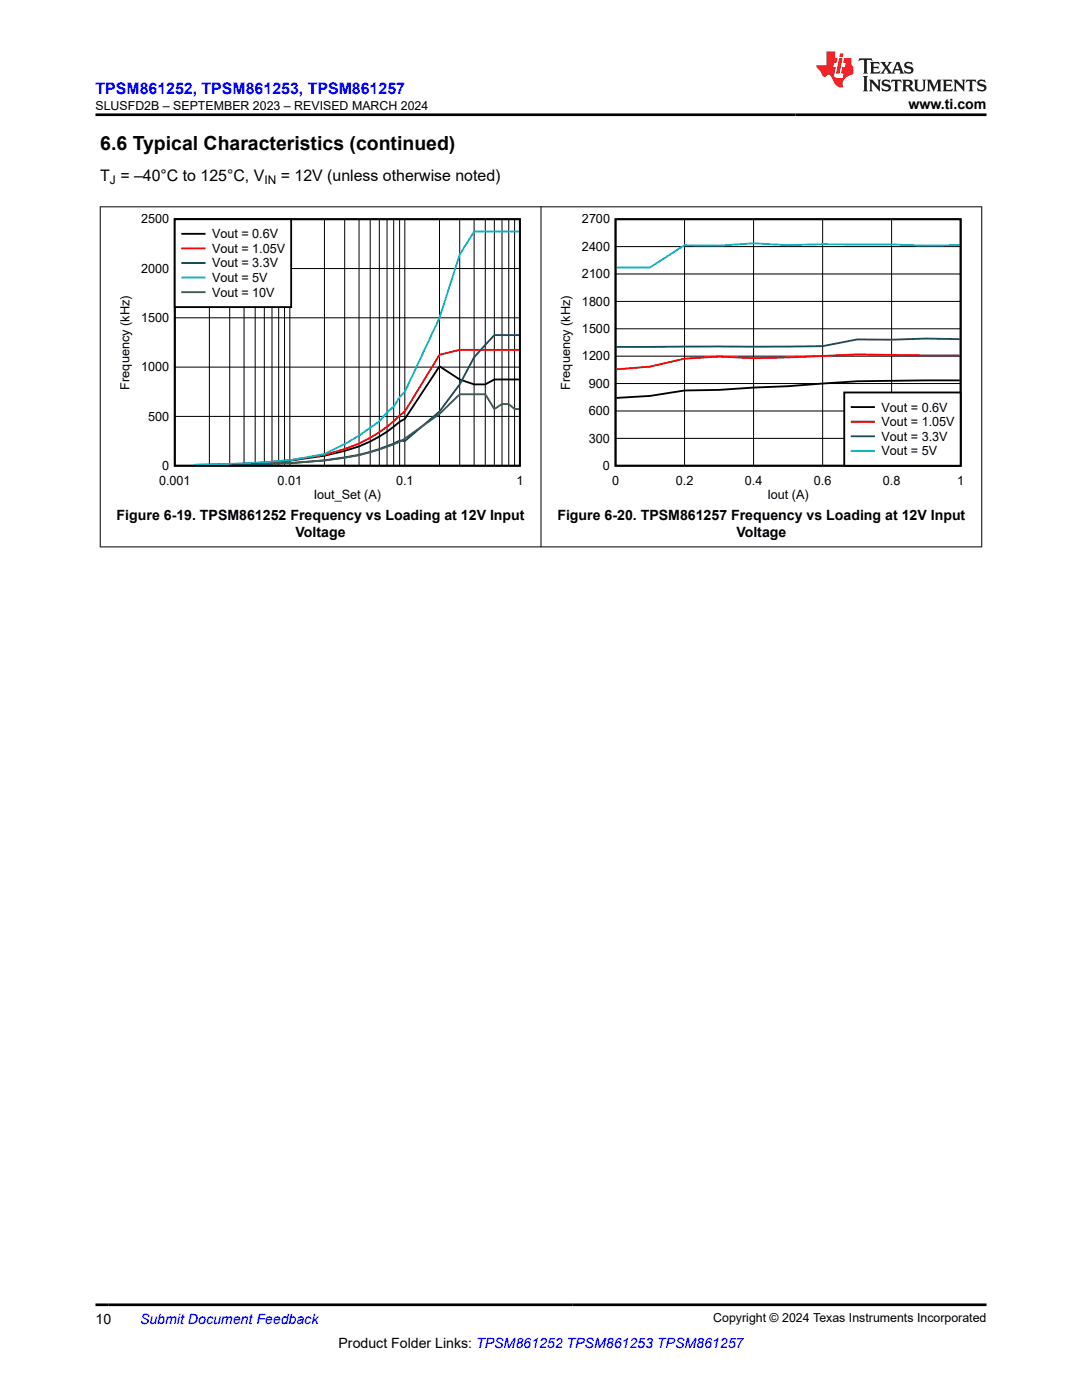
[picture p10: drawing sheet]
<svg xmlns="http://www.w3.org/2000/svg" width="216mm" height="279mm" viewBox="0 0 216 279" stroke-linecap="round" stroke-linejoin="round" font-family="sans-serif">
<path d="M34.9 43.8h68.8v49.1h-68.8zM103.5 75.7h-4.9l-1.8 1h-2.2l-2.9-1-4-2.6-6.9 10.5-1.1 .6a26.4 26.4 0 0 1-10.9 5.8 78.9 78.9 0 0 1-14.5 2.2l-12.5 .6" fill="none" stroke="#000" stroke-width=".37"/>
<g fill="none" stroke="#000" stroke-width=".2">
<path d="M34.9 53.6h68.8M41.8 43.8v49.2M45.8 43.8v49.2M48.7 43.8v49.2M50.9 43.8v49.2M52.7 43.8v49.2M54.3 43.8v49.2M55.6 43.8v49.2M56.8 43.8v49.2M57.8 43.8v49.2M64.7 43.8v49.2M68.8 43.8v49.2"/>
<path d="M71.6 43.8v49.2M73.9 43.8v49.2M75.7 43.8v49.2M77.2 43.8v49.2M78.6 43.8v49.2M79.7 43.8v49.2M80.8 43.8v49.2M87.7 43.8v49.2M91.7 43.8v49.2M94.6 43.8v49.2M96.8 43.8v49.2M98.6 43.8v49.2"/>
<path d="M100.2 43.8v49.2M101.5 43.8v49.2M102.7 43.8v49.2M34.9 73.3h68.8M34.9 63.4h68.8M34.9 83.1h68.8"/>
</g>
<path d="M103.5 69.8h-11.8l-4 1-6.9 11.3-1.1 .8a29.1 29.1 0 0 1-15 7.9l-6.9 1a168.1 168.1 0 0 1-18.5 1" fill="none" stroke="#f00" stroke-width=".37"/>
<path d="M103.5 66.9h-4.9l-4 4.4-2.9 5.4-4 5.4-6.9 5.9-1.1-.1-2.5 1.1a35.5 35.5 0 0 1-8.4 2.3 92.9 92.9 0 0 1-14.5 1.3l-7.9 .2" fill="none" stroke="#156" stroke-width=".37"/>
<path d="M103.5 46.2h-8.9l-2.9 4.6-4 12.6-6.9 14.8-1.1 1.1-1.1 1.8-1.4 1.2-1.5 1.8a51.7 51.7 0 0 1-11 6.5l-6.9 1.3h-1a202.4 202.4 0 0 1-18.1 .9" fill="none" stroke="#0bc" stroke-width=".37"/>
<path d="M103.5 81.6h-.8l-1.2-1h-1.3l-1.6 1-1.8-2.9h-5.1l-4 3.9-6.9 4.9a24.8 24.8 0 0 1-6.9 2.7 83.2 83.2 0 0 1-19.6 2.4l-7.9 .2" fill="none" stroke="#286b49" stroke-width=".37"/>
<path d="M34.9 43.8h23.2v17.5h-23.2z" fill-rule="evenodd" fill="#fff"/>
<path d="M34.9 43.8h23.2v17.5h-23.2zM36.4 46.7h4.4M122.8 43.8h68.9v49.1h-68.9zM191.5 75.9h-6.7a237.2 237.2 0 0 0-27.5 1.2l-13.8 .7-6.9 .1-6.9 1.1-6.7 .4" fill="none" stroke="#000" stroke-width=".37"/>
<path d="M36.4 49.6h4.4M191.5 70.9l-20.5-.2-20.6 .8-6.9-.3-6.9 .4-6.9 1.6-6.7 .5" fill="none" stroke="#f00" stroke-width=".37"/>
<path d="M36.4 52.5h4.4M191.5 67.7l-6.7-.1-6.9 .2-6.9-.1-6.9 1.4-41.1 .1" fill="none" stroke="#156" stroke-width=".37"/>
<path d="M36.4 55.4h4.4M191.5 48.9l-6.7 .1a504.7 504.7 0 0 0-27.5-.1l-6.9-.3-6.9 .4-6.9-.1-6.9 4.5h-6.7" fill="none" stroke="#0bc" stroke-width=".37"/>
<path d="M36.4 58.3h4.4" fill="none" stroke="#286b49" stroke-width=".37"/>
<path d="M122.8 54.7h68.9M122.8 49.2h68.9M136.6 43.8v49.2M150.4 43.8v49.2M164.1 43.8v49.2M177.9 43.8v49.2M122.8 76.5h68.9M122.8 71.1h68.9M122.8 65.6h68.9M122.8 60.2h68.9M122.8 87.5h68.9M122.8 82h68.9" fill="none" stroke="#000" stroke-width=".2"/>
<path d="M168.5 78.3h23.2v14.6h-23.2z" fill-rule="evenodd" fill="#fff"/>
<path d="M168.5 78.3h23.2v14.6h-23.2zM169.9 81.2h4.5" fill="none" stroke="#000" stroke-width=".37"/>
<path d="M169.9 84.2h4.5" fill="none" stroke="#f00" stroke-width=".37"/>
<path d="M169.9 87.1h4.5" fill="none" stroke="#156" stroke-width=".37"/>
<path d="M169.9 90h4.5" fill="none" stroke="#0bc" stroke-width=".37"/>
<path d="M19.9 41.3h176.1M20 41.2v68M107.9 41.2v68M195.9 41.2v68M19.9 109.1h176.1" fill="none" stroke="#000" stroke-width=".2"/>
<path d="M171.5 11.6l-.2 .6 .5-.2h.6v.1v2.2l-.2 .4h1l-.2-.4v-2.2v-.1h.5l.5 .2-.1-.6zM173.6 12.4l.2 .3v1.6l-.2 .4h1.9l.1-.6a1.08 1.08 0 0 1-1.3 .2v-.7h.6l.4 .2v-.7l-.4 .2h-.6v-.5l.2-.2a1 1 0 0 1 1 .3l-.1-.5zM175.7 12.4l.9 1.1-1 1.2h.9l-.2-.2 .5-.8 .4 .8-.2 .2h1.6l-.2-.2 .2-.5h.9l.1 .5-.1 .2h.9l-.2-.4-.8-1.9h-.5l-.9 2.1-.9-1.1 .9-1h-.8l.2 .2-.4 .6-.4-.6 .2-.2zM179 12.8l.4 1h-.7zM180.7 12.5a.65 .65 0 0 0-.2 .7 .65 .65 0 0 0 .6 .5l.6 .1 .1 .3a.79 .79 0 0 1-.7 .4 .79 .79 0 0 1-.7-.5l.1 .7 .2-.1a.93 .93 0 0 0 1.1 0 .93 .93 0 0 0 .4-.9 1.46 1.46 0 0 0-1.2-.6l-.1-.3a1.09 1.09 0 0 1 1.2 .2l-.2-.6-.1 .1-.5-.2zM172.2 15.2l.2 .4v2.2l-.2 .4h1l-.2-.4v-2.2l.2-.4zM173.4 15.9l.2 .4v1.5l-.2 .4h.8l-.3-.4 .1-1.3 1.6 1.8v-2l.2-.4h-.7l.1 .2 .1 1.1-1.2-1.3zM176.2 16a.65 .65 0 0 0-.2 .8 .65 .65 0 0 0 .6 .4l.6 .2 .1 .2a.79 .79 0 0 1-.7 .4 .79 .79 0 0 1-.7-.5l.1 .7 .2-.1a.93 .93 0 0 0 1.1 .1 .93 .93 0 0 0 .4-1 1.46 1.46 0 0 0-1.2-.5l-.1-.4a1.09 1.09 0 0 1 1.2 .2l-.1-.6-.2 .1-.5-.1zM177.9 15.9l-.1 .6a.63 .63 0 0 1 .8-.3v1.6l-.3 .4h1l-.2-.4v-1.6a.66 .66 0 0 1 .8 .3l-.1-.6zM180 15.9l.2 .4v1.5l-.2 .4h1l-.2-.2-.1-.7h.5l.1 .2a.79 .79 0 0 0 1.2 .6l-1-.9a.61 .61 0 0 0 .6-.6 .61 .61 0 0 0-.5-.7zM180.8 16.2h.1a.47 .47 0 0 1 .5 .1 .47 .47 0 0 1 .1 .5l-.1 .1-.7 .1zM182.3 15.9l.2 .2a2.27 2.27 0 0 0 .4 2 1.04 1.04 0 0 0 1.7-.7v-1.3l.2-.2h-.8l.2 .4v1.1a.6 .6 0 0 1-.6 .6 .6 .6 0 0 1-.6-.6v-1.1l.3-.4zM184.9 15.9l.2 .4v1.5l-.2 .4h.8l-.3-.4v-1.4l.9 1.9 .9-1.9v1.4l-.3 .4h1l-.2-.4v-1.5l.2-.4h-.8l-.7 1.5-.6-1.5zM188.1 15.9l.2 .4v1.5l-.2 .4h1.9l.1-.6a1.09 1.09 0 0 1-1.3 .2v-.7h.6l.4 .2v-.6l-.4 .2h-.6v-.6l.2-.1a1.01 1.01 0 0 1 1 .3l-.1-.6zM190.2 15.9l.3 .4v1.5l-.3 .4h.8l-.2-.4v-1.3l1.6 1.8v-2l.2-.4h-.7l.2 .2v1.1l-1.2-1.3zM192.8 15.9l-.1 .6a.63 .63 0 0 1 .8-.3v1.6l-.3 .4h1l-.2-.4v-1.6a.66 .66 0 0 1 .8 .3l-.1-.6zM195.2 16a.65 .65 0 0 0-.2 .8 .65 .65 0 0 0 .6 .4l.6 .2 .2 .2a.79 .79 0 0 1-.7 .4 .79 .79 0 0 1-.7-.5l.1 .7 .2-.1a.93 .93 0 0 0 1 .1 .93 .93 0 0 0 .5-1 1.46 1.46 0 0 0-1.3-.5v-.4a1.09 1.09 0 0 1 1.2 .2l-.2-.6-.2 .1-.5-.1z" fill="#231f20"/>
<path d="M164.9 10.3v2.7h-2l.1 .4 .8 1a.95 .95 0 0 0 1 .9 .59 .59 0 0 1 .5-.4 .59 .59 0 0 1 .5 .3l.4 .8a1.59 1.59 0 0 0 2.1 1.4 1.61 1.61 0 0 1 1-2.3l1-.3-.1-1.5a1.59 1.59 0 0 1-.3-1.7h-1.5l-.2 .9h.6l-.2 .9h-.5l-.2 .9v.3l.4 .1-.1 .9h-.7a.73 .73 0 0 1-1-.7l.3-1.5h-.5l.1-.9h.5l.2-.9h-.5v-1.3zM167.4 11.6l-.6 3.1h.7l.6-3.1zM167.6 10.7l-.1 .6h.7l.1-.6z" fill="#ed1c24"/>
<path d="M19 22.9h177.8M19 260.4h177.8" fill="none" stroke="#000" stroke-width=".53"/>
<text font-size="3.9" x="20" y="29.9">6.6 Typical Characteristics (continued)</text>
<text font-size="3.2" fill="#00f" x="19" y="18.7">TPSM861252, TPSM861253, TPSM861257</text>
<g font-size="3.2">
<text x="20" y="36.1">T = –40°C to 125°C, V</text>
<text x="56" y="36.1">= 12V (unless otherwise noted)</text>
</g>
<g font-size="2.8">
<text x="181.3" y="21.8">www.ti.com</text>
<text x="23.3" y="103.8">Figure 6-19. TPSM861252 Frequency vs Loading at 12V Input</text>
<text x="59" y="107.1">Voltage</text>
<text x="111.2" y="103.8">Figure 6-20. TPSM861257 Frequency vs Loading at 12V Input</text>
<text x="146.9" y="107.1">Voltage</text>
<text x="19" y="264.2">10</text>
<text x="67.6" y="269">Product Folder Links: TPSM861252 TPSM861253 TPSM861257</text>
</g>
<text font-size="2.8" fill="#00f" x="27.9" y="264.2">Submit Document Feedback</text>
<g font-size="2.6">
<text x="28.2" y="44.6">2500</text>
<text x="42.3" y="47.6">Vout = 0.6V</text>
<text x="116.1" y="44.6">2700</text>
<text x="42.3" y="50.5">Vout = 1.05V</text>
<text x="42.3" y="53.4">Vout = 3.3V</text>
<text x="116.1" y="50">2400</text>
<text x="28.2" y="54.4">2000</text>
<text x="42.3" y="56.3">Vout = 5V</text>
<text x="42.3" y="59.2">Vout = 10V</text>
<text x="116.1" y="55.5">2100</text>
<text x="28.2" y="64.3">1500</text>
<text x="116.1" y="61">1800</text>
<text x="116.1" y="71.9">1200</text>
<text x="116.1" y="66.5">1500</text>
<text x="28.2" y="74.1">1000</text>
<text x="117.5" y="77.4">900</text>
<text x="29.6" y="83.9">500</text>
<text x="117.5" y="82.9">600</text>
<text x="175.9" y="82.1">Vout = 0.6V</text>
<text x="117.5" y="88.3">300</text>
<text x="175.9" y="85.1">Vout = 1.05V</text>
<text x="175.9" y="88">Vout = 3.3V</text>
<text x="32.4" y="93.8">0</text>
<text x="120.3" y="93.8">0</text>
<text x="175.9" y="90.9">Vout = 5V</text>
<text x="31.7" y="96.7">0.001</text>
<text x="55.4" y="96.7">0.01</text>
<text x="62.6" y="99.6">Iout_Set (A)</text>
<text x="79" y="96.7">0.1</text>
<text x="103" y="96.7">1</text>
<text x="122.1" y="96.7">0</text>
<text x="134.9" y="96.7">0.2</text>
<text x="148.6" y="96.7">0.4</text>
<text x="153.1" y="99.6">Iout (A)</text>
<text x="162.4" y="96.7">0.6</text>
<text x="176.2" y="96.7">0.8</text>
<text x="191" y="96.7">1</text>
</g>
<g font-size="2.5">
<text x="19" y="21.9">SLUSFD2B – SEPTEMBER 2023 – REVISED MARCH 2024</text>
<text x="25.8" y="77.8" transform="rotate(-90 25.8 77.8)">Frequency (kHz)</text>
<text x="113.8" y="77.8" transform="rotate(-90 113.8 77.8)">Frequency (kHz)</text>
<text x="142.3" y="263.9">Copyright © 2024 Texas Instruments Incorporated</text>
</g>
<g font-size="2.4">
<text x="21.9" y="36.7">J</text>
<text x="52.8" y="36.7">IN</text>
</g>
</svg>
